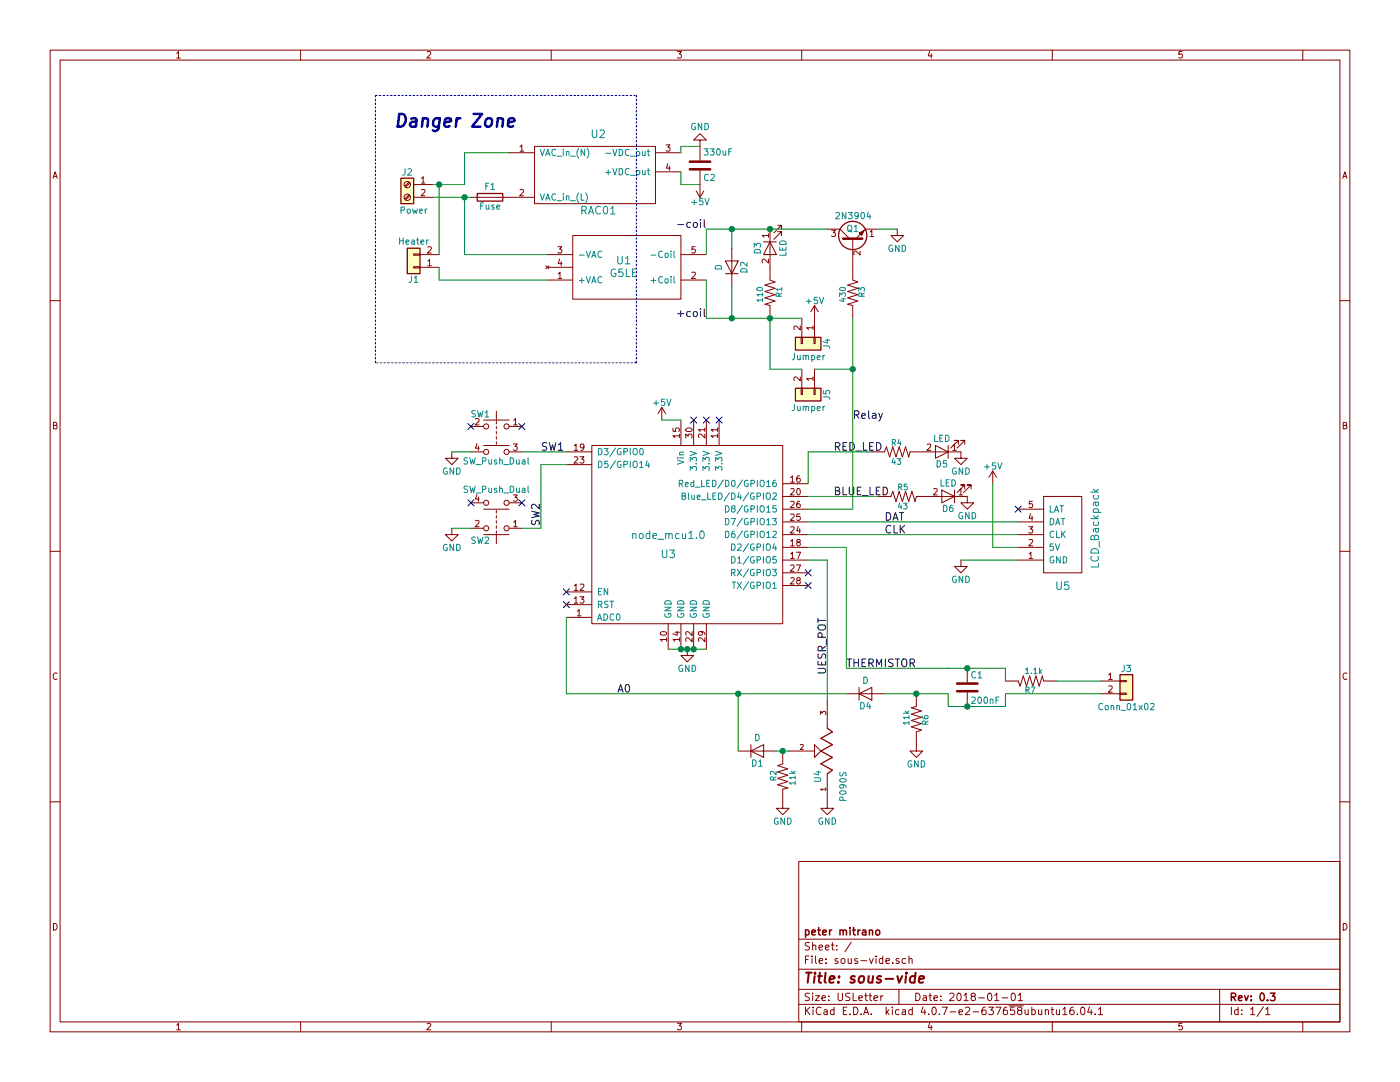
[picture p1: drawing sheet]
EESchema Schematic File Version 2
LIBS:power
LIBS:device
LIBS:switches
LIBS:relays
LIBS:motors
LIBS:transistors
LIBS:conn
LIBS:linear
LIBS:regul
LIBS:74xx
LIBS:cmos4000
LIBS:adc-dac
LIBS:memory
LIBS:xilinx
LIBS:microcontrollers
LIBS:dsp
LIBS:microchip
LIBS:analog_switches
LIBS:motorola
LIBS:texas
LIBS:intel
LIBS:audio
LIBS:interface
LIBS:digital-audio
LIBS:philips
LIBS:display
LIBS:cypress
LIBS:siliconi
LIBS:opto
LIBS:atmel
LIBS:contrib
LIBS:valves
LIBS:misc
LIBS:nodemcu
LIBS:sensors
LIBS:NodeMCU_TEMPLATE
LIBS:SparkFun-Aesthetics
LIBS:SparkFun-Batteries
LIBS:SparkFun-Boards
LIBS:SparkFun-Capacitors
LIBS:SparkFun-Clocks
LIBS:SparkFun-Coils
LIBS:SparkFun-Connectors
LIBS:SparkFun-DiscreteSemi
LIBS:SparkFun-Displays
LIBS:SparkFun-Electromechanical
LIBS:SparkFun-Fuses
LIBS:SparkFun-GPS
LIBS:SparkFun-Hardware
LIBS:SparkFun-IC-Amplifiers
LIBS:SparkFun-IC-Comms
LIBS:SparkFun-IC-Conversion
LIBS:SparkFun-IC-Logic
LIBS:SparkFun-IC-Memory
LIBS:SparkFun-IC-Microcontroller
LIBS:SparkFun-IC-Power
LIBS:SparkFun-IC-Special-Function
LIBS:SparkFun-Jumpers
LIBS:SparkFun-LED
LIBS:SparkFun-PowerSymbols
LIBS:SparkFun-Resistors
LIBS:SparkFun-RF
LIBS:SparkFun-Sensors
LIBS:SparkFun-Switches
LIBS:rac01
LIBS:g5le
LIBS:node_mcu1
LIBS:lcd_backpack
LIBS:P090S-04F20BR10K
LIBS:sous-vide-cache
EELAYER 25 0
EELAYER END
$Descr USLetter 11000 8500
encoding utf-8
Sheet 1 1
Title "sous-vide"
Date "2018-01-01"
Rev "0.3"
Comp "peter mitrano"
Comment1 ""
Comment2 ""
Comment3 ""
Comment4 ""
$EndDescr
$Comp
L SW_Push_Dual SW2
U 1 1
P 3900 4150
F 0 "SW2" H 3950 4250 50  0000 L CNN
F 1 "SW_Push_Dual" H 3900 3850 50  0000 C CNN
F 2 "Buttons_Switches_THT:SW_TH_Tactile_Omron_B3F-10xx" H 3900 4350 50  0001 C CNN
F 3 "http://omronfs.omron.com/en_US/ecb/products/pdf/en-b3f.pdf" H 3900 4350 50  0001 C CNN
F 4 "SW400-ND" H 3900 4150 60  0001 C CNN "Part #"
	1    3900 4150
	-1   0    0    1   
$EndComp
$Comp
L SW_Push_Dual SW1
U 1 1
P 3900 3350
F 0 "SW1" H 3950 3450 50  0000 L CNN
F 1 "SW_Push_Dual" H 3900 3080 50  0000 C CNN
F 2 "Buttons_Switches_THT:SW_TH_Tactile_Omron_B3F-10xx" H 3900 3550 50  0001 C CNN
F 3 "http://omronfs.omron.com/en_US/ecb/products/pdf/en-b3f.pdf" H 3900 3550 50  0001 C CNN
F 4 "SW400-ND" H 3900 3350 60  0001 C CNN "Part #"
	1    3900 3350
	-1   0    0    -1  
$EndComp
$Comp
L RAC01 U2
U 1 1
P 4650 1350
F 0 "U2" H 4700 1650 60  0000 C CNN
F 1 "RAC01" H 4700 1050 60  0000 C CNN
F 2 "custom:RAC01-05SC" H 4650 1350 60  0001 C CNN
F 3 "https://www.recom-power.com/pdf/Powerline-AC-DC/RAC01_02-SC.pdf" H 4650 1350 60  0001 C CNN
	1    4650 1350
	1    0    0    -1  
$EndComp
$Comp
L Screw_Terminal_01x02 J2
U 1 1
P 3200 1450
F 0 "J2" H 3200 1550 50  0000 C CNN
F 1 "Power" H 3150 1250 50  0000 C CNN
F 2 "custom:NC6-P108-02" H 3200 1450 50  0001 C CNN
F 3 "" H 3200 1450 50  0001 C CNN
	1    3200 1450
	-1   0    0    -1  
$EndComp
$Comp
L GND #PWR01
U 1 1
P 7550 4400
F 0 "#PWR01" H 7550 4150 50  0001 C CNN
F 1 "GND" H 7550 4250 50  0000 C CNN
F 2 "" H 7550 4400 50  0001 C CNN
F 3 "" H 7550 4400 50  0001 C CNN
	1    7550 4400
	-1   0    0    -1  
$EndComp
$Comp
L GND #PWR02
U 1 1
P 6500 6300
F 0 "#PWR02" H 6500 6050 50  0001 C CNN
F 1 "GND" H 6500 6150 50  0000 C CNN
F 2 "" H 6500 6300 50  0001 C CNN
F 3 "" H 6500 6300 50  0001 C CNN
	1    6500 6300
	-1   0    0    -1  
$EndComp
$Comp
L GND #PWR03
U 1 1
P 6150 6300
F 0 "#PWR03" H 6150 6050 50  0001 C CNN
F 1 "GND" H 6150 6150 50  0000 C CNN
F 2 "" H 6150 6300 50  0001 C CNN
F 3 "" H 6150 6300 50  0001 C CNN
	1    6150 6300
	-1   0    0    -1  
$EndComp
$Comp
L RESISTOR0402 R2
U 1 1
P 6150 6100
F 0 "R2" H 6100 6150 45  0000 L BNN
F 1 "11k" H 6100 6000 45  0000 L BNN
F 2 "Resistors_THT:R_Axial_DIN0207_L6.3mm_D2.5mm_P10.16mm_Horizontal" H 6150 6250 20  0001 C CNN
F 3 "" H 6150 6100 60  0001 C CNN
F 4 " " H 6150 6300 60  0000 C CNN "Field4"
	1    6150 6100
	0    -1   1    0   
$EndComp
$Comp
L GND #PWR04
U 1 1
P 7200 5850
F 0 "#PWR04" H 7200 5600 50  0001 C CNN
F 1 "GND" H 7200 5700 50  0000 C CNN
F 2 "" H 7200 5850 50  0001 C CNN
F 3 "" H 7200 5850 50  0001 C CNN
	1    7200 5850
	-1   0    0    -1  
$EndComp
$Comp
L RESISTOR0402 R6
U 1 1
P 7200 5650
F 0 "R6" H 7150 5700 45  0000 L BNN
F 1 "11k" H 7150 5550 45  0000 L BNN
F 2 "Resistors_THT:R_Axial_DIN0207_L6.3mm_D2.5mm_P10.16mm_Horizontal" H 7200 5800 20  0001 C CNN
F 3 "" H 7200 5650 60  0001 C CNN
F 4 " " H 7200 5850 60  0000 C CNN "Field4"
	1    7200 5650
	0    1    -1   0   
$EndComp
$Comp
L 2N3904 Q1
U 1 1
P 6700 1900
F 0 "Q1" V 6800 1850 50  0000 L CNN
F 1 "2N3904" V 6900 1750 50  0000 L CNN
F 2 "TO_SOT_Packages_THT:TO-92_Molded_Narrow" H 6900 1825 50  0001 L CIN
F 3 "https://www.fairchildsemi.com/datasheets/MM/MMBT3904.pdf" H 6700 1900 50  0001 L CNN
	1    6700 1900
	0    -1   -1   0   
$EndComp
$Comp
L GND #PWR05
U 1 1
P 7050 1800
F 0 "#PWR05" H 7050 1550 50  0001 C CNN
F 1 "GND" H 7050 1650 50  0000 C CNN
F 2 "" H 7050 1800 50  0001 C CNN
F 3 "" H 7050 1800 50  0001 C CNN
	1    7050 1800
	1    0    0    -1  
$EndComp
$Comp
L GND #PWR06
U 1 1
P 7550 3550
F 0 "#PWR06" H 7550 3300 50  0001 C CNN
F 1 "GND" H 7550 3400 50  0000 C CNN
F 2 "" H 7550 3550 50  0001 C CNN
F 3 "" H 7550 3550 50  0001 C CNN
	1    7550 3550
	1    0    0    -1  
$EndComp
$Comp
L D D1
U 1 1
P 5950 5900
F 0 "D1" H 5950 6000 50  0000 C CNN
F 1 "D" H 5950 5800 50  0000 C CNN
F 2 "Diodes_THT:D_DO-35_SOD27_P7.62mm_Horizontal" H 5950 5900 50  0001 C CNN
F 3 "https://www.fairchildsemi.com/datasheets/1N/1N914.pdf" H 5950 5900 50  0001 C CNN
F 4 "1N4148FS-ND" H 5950 5900 60  0001 C CNN "Part #"
	1    5950 5900
	1    0    0    1   
$EndComp
$Comp
L RESISTOR0402 R1
U 1 1
P 6050 2300
F 0 "R1" H 6000 2350 45  0000 L BNN
F 1 "110" H 6000 2200 45  0000 L BNN
F 2 "Resistors_THT:R_Axial_DIN0207_L6.3mm_D2.5mm_P10.16mm_Horizontal" H 6050 2450 20  0001 C CNN
F 3 "" H 6050 2300 60  0001 C CNN
F 4 " " H 6050 2500 60  0000 C CNN "Field4"
	1    6050 2300
	0    1    1    0   
$EndComp
$Comp
L RESISTOR0402 R4
U 1 1
P 7050 3550
F 0 "R4" H 7000 3600 45  0000 L BNN
F 1 "43" H 7000 3450 45  0000 L BNN
F 2 "Resistors_THT:R_Axial_DIN0207_L6.3mm_D2.5mm_P10.16mm_Horizontal" H 7050 3700 20  0001 C CNN
F 3 "" H 7050 3550 60  0001 C CNN
F 4 " " H 7050 3750 60  0000 C CNN "Field4"
	1    7050 3550
	1    0    0    -1  
$EndComp
$Comp
L RESISTOR0402 R5
U 1 1
P 7100 3900
F 0 "R5" H 7050 3950 45  0000 L BNN
F 1 "43" H 7050 3800 45  0000 L BNN
F 2 "Resistors_THT:R_Axial_DIN0207_L6.3mm_D2.5mm_P10.16mm_Horizontal" H 7100 4050 20  0001 C CNN
F 3 "" H 7100 3900 60  0001 C CNN
F 4 " " H 7100 4100 60  0000 C CNN "Field4"
	1    7100 3900
	1    0    0    -1  
$EndComp
$Comp
L LED D6
U 1 1
P 7450 3900
F 0 "D6" H 7450 4000 50  0000 C CNN
F 1 "LED" H 7450 3800 50  0000 C CNN
F 2 "LEDs:LED_D5.0mm" H 7450 3900 50  0001 C CNN
F 3 "http://www.lumex.com/content/files/ProductAttachment/SSL-LX5093ID.pdf" H 7450 3900 50  0001 C CNN
F 4 "67-1105-ND" H 7450 3900 60  0001 C CNN "Part #"
	1    7450 3900
	-1   0    0    1   
$EndComp
$Comp
L GND #PWR07
U 1 1
P 7600 3900
F 0 "#PWR07" H 7600 3650 50  0001 C CNN
F 1 "GND" H 7600 3750 50  0000 C CNN
F 2 "" H 7600 3900 50  0001 C CNN
F 3 "" H 7600 3900 50  0001 C CNN
	1    7600 3900
	1    0    0    -1  
$EndComp
$Comp
L GND #PWR08
U 1 1
P 5500 1150
F 0 "#PWR08" H 5500 900 50  0001 C CNN
F 1 "GND" H 5500 1000 50  0000 C CNN
F 2 "" H 5500 1150 50  0001 C CNN
F 3 "" H 5500 1150 50  0001 C CNN
	1    5500 1150
	1    0    0    1   
$EndComp
NoConn ~ 8000 4000
$Comp
L LED D5
U 1 1
P 7400 3550
F 0 "D5" H 7400 3650 50  0000 C CNN
F 1 "LED" H 7400 3450 50  0000 C CNN
F 2 "LEDs:LED_D5.0mm" H 7400 3550 50  0001 C CNN
F 3 "http://www.lumex.com/content/files/ProductAttachment/SSL-LX5093ID.pdf" H 7400 3550 50  0001 C CNN
F 4 "67-1105-ND" H 7400 3550 60  0001 C CNN "Part #"
	1    7400 3550
	-1   0    0    1   
$EndComp
$Comp
L LED D3
U 1 1
P 6050 1950
F 0 "D3" H 6050 2050 50  0000 C CNN
F 1 "LED" H 6050 1850 50  0000 C CNN
F 2 "LEDs:LED_D5.0mm" H 6050 1950 50  0001 C CNN
F 3 "http://www.lumex.com/content/files/ProductAttachment/SSL-LX5093ID.pdf" H 6050 1950 50  0001 C CNN
F 4 "67-1105-ND" H 6050 1950 60  0001 C CNN "Part #"
	1    6050 1950
	0    -1   1    0   
$EndComp
$Comp
L D D2
U 1 1
P 5750 2100
F 0 "D2" H 5750 2200 50  0000 C CNN
F 1 "D" H 5750 2000 50  0000 C CNN
F 2 "Diodes_THT:D_DO-35_SOD27_P7.62mm_Horizontal" H 5750 2100 50  0001 C CNN
F 3 "https://www.fairchildsemi.com/datasheets/1N/1N914.pdf" H 5750 2100 50  0001 C CNN
F 4 "1N4148FS-ND" H 5750 2100 60  0001 C CNN "Part #"
	1    5750 2100
	0    1    -1   0   
$EndComp
$Comp
L +5V #PWR09
U 1 1
P 5500 1450
F 0 "#PWR09" H 5500 1300 50  0001 C CNN
F 1 "+5V" H 5500 1590 50  0000 C CNN
F 2 "" H 5500 1450 50  0001 C CNN
F 3 "" H 5500 1450 50  0001 C CNN
	1    5500 1450
	1    0    0    1   
$EndComp
$Comp
L Conn_01x02 J1
U 1 1
P 3250 2100
F 0 "J1" H 3250 2200 50  0000 C CNN
F 1 "Heater" H 3250 1900 50  0000 C CNN
F 2 "custom:NC6-P108-02" H 3250 2100 50  0001 C CNN
F 3 "" H 3250 2100 50  0001 C CNN
	1    3250 2100
	-1   0    0    1   
$EndComp
$Comp
L Conn_01x02 J3
U 1 1
P 8850 5350
F 0 "J3" H 8850 5450 50  0000 C CNN
F 1 "Conn_01x02" H 8850 5150 50  0000 C CNN
F 2 "Pin_Headers:Pin_Header_Straight_1x02_Pitch2.54mm" H 8850 5350 50  0001 C CNN
F 3 "" H 8850 5350 50  0001 C CNN
	1    8850 5350
	1    0    0    -1  
$EndComp
$Comp
L LCD_Backpack U5
U 1 1
P 8350 4200
F 0 "U5" V 8750 4200 60  0000 C CNN
F 1 "LCD_Backpack" H 8300 3950 60  0000 C CNN
F 2 "Pin_Headers:Pin_Header_Straight_1x05_Pitch2.54mm" H 8200 4450 60  0001 C CNN
F 3 "" H 8200 4450 60  0001 C CNN
	1    8350 4200
	0    -1   1    0   
$EndComp
$Comp
L P090S-04F20BR10K U4
U 1 1
P 6500 5900
F 0 "U4" H 6250 5950 50  0000 L BNN
F 1 "P090S" H 6100 5750 50  0000 L BNN
F 2 "custom:P090S-THT_MNT" H 6500 5900 50  0001 L BNN
F 3 "P090S-04F20BR10K" H 6500 5900 50  0001 L BNN
F 4 "Good" H 6500 5900 50  0001 L BNN "Field4"
F 5 "Res Conductive Plastic POT 10K Ohm 20% 0.03W 1(Elec)/1(Mech)Turn 6mm (11.4 X 12.65 X 23mm) Pin Bracket Mount/Through ..." H 6500 5900 50  0001 L BNN "Field5"
F 6 "0.40 USD" H 6500 5900 50  0001 L BNN "Field6"
F 7 "None" H 6500 5900 50  0001 L BNN "Field7"
F 8 "TT Electronics/BI" H 6500 5900 50  0001 L BNN "Field8"
	1    6500 5900
	0    -1   -1   0   
$EndComp
$Comp
L GND #PWR010
U 1 1
P 5400 5100
F 0 "#PWR010" H 5400 4850 50  0001 C CNN
F 1 "GND" H 5400 4950 50  0000 C CNN
F 2 "" H 5400 5100 50  0001 C CNN
F 3 "" H 5400 5100 50  0001 C CNN
	1    5400 5100
	1    0    0    -1  
$EndComp
$Comp
L GND #PWR011
U 1 1
P 3550 3550
F 0 "#PWR011" H 3550 3300 50  0001 C CNN
F 1 "GND" H 3550 3400 50  0000 C CNN
F 2 "" H 3550 3550 50  0001 C CNN
F 3 "" H 3550 3550 50  0001 C CNN
	1    3550 3550
	1    0    0    -1  
$EndComp
$Comp
L GND #PWR012
U 1 1
P 3550 4150
F 0 "#PWR012" H 3550 3900 50  0001 C CNN
F 1 "GND" H 3550 4000 50  0000 C CNN
F 2 "" H 3550 4150 50  0001 C CNN
F 3 "" H 3550 4150 50  0001 C CNN
	1    3550 4150
	1    0    0    -1  
$EndComp
NoConn ~ 4100 3950
NoConn ~ 3700 3950
NoConn ~ 3700 3350
NoConn ~ 4100 3350
NoConn ~ 4450 4650
NoConn ~ 4450 4750
NoConn ~ 6350 4600
NoConn ~ 6350 4500
$Comp
L +5V #PWR013
U 1 1
P 5200 3300
F 0 "#PWR013" H 5200 3150 50  0001 C CNN
F 1 "+5V" H 5200 3440 50  0000 C CNN
F 2 "" H 5200 3300 50  0001 C CNN
F 3 "" H 5200 3300 50  0001 C CNN
	1    5200 3300
	1    0    0    -1  
$EndComp
$Comp
L +5V #PWR014
U 1 1
P 6400 2500
F 0 "#PWR014" H 6400 2350 50  0001 C CNN
F 1 "+5V" H 6400 2640 50  0000 C CNN
F 2 "" H 6400 2500 50  0001 C CNN
F 3 "" H 6400 2500 50  0001 C CNN
	1    6400 2500
	1    0    0    -1  
$EndComp
$Comp
L +5V #PWR015
U 1 1
P 7800 3800
F 0 "#PWR015" H 7800 3650 50  0001 C CNN
F 1 "+5V" H 7800 3940 50  0000 C CNN
F 2 "" H 7800 3800 50  0001 C CNN
F 3 "" H 7800 3800 50  0001 C CNN
	1    7800 3800
	1    0    0    -1  
$EndComp
Text Label 6950 4100 0    60   ~ 0
DAT
Text Label 6950 4200 0    60   ~ 0
CLK
$Comp
L D D4
U 1 1
P 6800 5450
F 0 "D4" H 6800 5550 50  0000 C CNN
F 1 "D" H 6800 5350 50  0000 C CNN
F 2 "Diodes_THT:D_DO-35_SOD27_P7.62mm_Horizontal" H 6800 5450 50  0001 C CNN
F 3 "https://www.fairchildsemi.com/datasheets/1N/1N914.pdf" H 6800 5450 50  0001 C CNN
F 4 "1N4148FS-ND" H 6800 5450 60  0001 C CNN "Part #"
	1    6800 5450
	1    0    0    1   
$EndComp
Text Notes 3100 1000 0    100  Italic 20
Danger Zone
Text Label 4850 5450 0    60   ~ 0
A0
Text Label 4250 3550 0    60   ~ 0
SW1
Text Label 4250 3950 3    60   ~ 0
SW2
$Comp
L G5LE U1
U 1 1
P 4900 2450
F 0 "U1" H 4900 2050 60  0000 C CNN
F 1 "G5LE" H 4900 2150 60  0000 C CNN
F 2 "Relays_THT:Relay_SPDT_OMRON-G5LE-1" H 4900 2450 60  0001 C CNN
F 3 "https://media.digikey.com/pdf/Data%20Sheets/Omron%20PDFs/G5LE-E_G.pdf" H 4900 2450 60  0001 C CNN
	1    4900 2450
	-1   0    0    1   
$EndComp
Text Label 6550 3550 0    60   ~ 0
RED_LED
Text Label 6550 3900 0    60   ~ 0
BLUE_LED
Text Label 6650 5250 0    60   ~ 0
THERMISTOR
Text Label 6500 5300 1    60   ~ 0
UESR_POT
$Comp
L node_mcu1.0 U3
U 1 1
P 5400 4200
F 0 "U3" H 5250 4050 60  0000 C CNN
F 1 "node_mcu1.0" H 5250 4200 60  0000 C CNN
F 2 "custom:NodeMCU_1_0" H 5150 4150 60  0001 C CNN
F 3 "" H 5150 4150 60  0001 C CNN
	1    5400 4200
	1    0    0    -1  
$EndComp
NoConn ~ 5450 3300
NoConn ~ 5550 3300
NoConn ~ 5650 3300
$Comp
L C C1
U 1 1
P 7600 5400
F 0 "C1" H 7625 5500 50  0000 L CNN
F 1 "200nF" H 7625 5300 50  0000 L CNN
F 2 "Capacitors_THT:C_Disc_D4.3mm_W1.9mm_P5.00mm" H 7638 5250 50  0001 C CNN
F 3 "" H 7600 5400 50  0001 C CNN
	1    7600 5400
	1    0    0    -1  
$EndComp
$Comp
L RESISTOR0402 R7
U 1 1
P 8100 5350
F 0 "R7" H 8050 5400 45  0000 L BNN
F 1 "1.1k" H 8050 5250 45  0000 L BNN
F 2 "Resistors_THT:R_Axial_DIN0207_L6.3mm_D2.5mm_P10.16mm_Horizontal" H 8100 5500 20  0001 C CNN
F 3 "" H 8100 5350 60  0001 C CNN
F 4 " " H 8100 5550 60  0000 C CNN "Field4"
	1    8100 5350
	1    0    0    1   
$EndComp
$Comp
L Conn_01x02 J5
U 1 1
P 6400 3100
F 0 "J5" H 6400 3200 50  0000 C CNN
F 1 "Jumper" V 6500 3050 50  0000 C CNN
F 2 "Pin_Headers:Pin_Header_Straight_1x02_Pitch2.54mm" H 6400 3100 50  0001 C CNN
F 3 "" H 6400 3100 50  0001 C CNN
	1    6400 3100
	0    1    1    0   
$EndComp
$Comp
L Conn_01x02 J4
U 1 1
P 6400 2700
F 0 "J4" H 6400 2800 50  0000 C CNN
F 1 "Jumper" V 6500 2650 50  0000 C CNN
F 2 "Pin_Headers:Pin_Header_Straight_1x02_Pitch2.54mm" H 6400 2700 50  0001 C CNN
F 3 "" H 6400 2700 50  0001 C CNN
	1    6400 2700
	0    1    1    0   
$EndComp
$Comp
L Fuse F1
U 1 1
P 3850 1550
F 0 "F1" V 3930 1550 50  0000 C CNN
F 1 "Fuse" V 3775 1550 50  0000 C CNN
F 2 "custom:Fuse_Holder_65600001009" V 3780 1550 50  0001 C CNN
F 3 "" H 3850 1550 50  0001 C CNN
	1    3850 1550
	0    1    -1   0   
$EndComp
$Comp
L C C2
U 1 1
P 5500 1300
F 0 "C2" H 5525 1400 50  0000 L CNN
F 1 "330uF" H 5525 1200 50  0000 L CNN
F 2 "Capacitors_THT:CP_Radial_D8.0mm_P3.50mm" H 5538 1150 50  0001 C CNN
F 3 "" H 5500 1300 50  0001 C CNN
	1    5500 1300
	1    0    0    1   
$EndComp
$Comp
L RESISTOR0402 R3
U 1 1
P 6700 2300
F 0 "R3" H 6650 2350 45  0000 L BNN
F 1 "430" H 6650 2200 45  0000 L BNN
F 2 "Resistors_THT:R_Axial_DIN0207_L6.3mm_D2.5mm_P10.16mm_Horizontal" H 6700 2450 20  0001 C CNN
F 3 "" H 6700 2300 60  0001 C CNN
F 4 " " H 6700 2500 60  0000 C CNN "Field4"
	1    6700 2300
	0    1    1    0   
$EndComp
Text Label 6700 3300 0    60   ~ 0
Relay
Text Label 5550 2500 2    60   ~ 0
+coil
Text Label 5550 1800 2    60   ~ 0
-coil
Wire Wire Line
	6950 5450 7450 5450
Connection ~ 7200 5450
Wire Wire Line
	6100 5900 6200 5900
Wire Wire Line
	3550 3550 3700 3550
Wire Wire Line
	3550 4150 3700 4150
Wire Wire Line
	4100 3550 4450 3550
Wire Wire Line
	6350 3550 6350 3800
Wire Wire Line
	7800 4300 8000 4300
Wire Wire Line
	8000 4400 7550 4400
Wire Wire Line
	6350 3550 6850 3550
Wire Wire Line
	6900 3900 6350 3900
Wire Wire Line
	6500 4400 6500 5500
Wire Wire Line
	7800 3800 7800 4300
Wire Wire Line
	5200 3300 5350 3300
Wire Wire Line
	6650 4300 6650 5250
Connection ~ 6150 5900
Wire Wire Line
	4450 5450 6650 5450
Wire Wire Line
	4450 5450 4450 4850
Wire Wire Line
	5800 5900 5800 5450
Connection ~ 5800 5450
Wire Notes Line
	2950 2850 2950 750 
Wire Notes Line
	2950 750  5000 750 
Wire Notes Line
	5000 2850 2950 2850
Wire Wire Line
	6500 4400 6350 4400
Wire Wire Line
	6650 4300 6350 4300
Wire Wire Line
	6350 4200 8000 4200
Wire Wire Line
	6350 4100 8000 4100
Wire Wire Line
	6700 4000 6350 4000
Wire Wire Line
	3400 1450 3650 1450
Wire Wire Line
	5250 5100 5550 5100
Connection ~ 5350 5100
Connection ~ 5400 5100
Connection ~ 5450 5100
Wire Wire Line
	4100 4150 4250 4150
Wire Wire Line
	4250 4150 4250 3650
Wire Wire Line
	4250 3650 4450 3650
Wire Wire Line
	6650 5250 7900 5250
Wire Wire Line
	7900 5250 7900 5350
Wire Wire Line
	7450 5550 7900 5550
Wire Wire Line
	7900 5550 7900 5450
Wire Wire Line
	7450 5450 7450 5550
Connection ~ 7600 5550
Wire Wire Line
	7450 5250 7450 5250
Connection ~ 7600 5250
Wire Wire Line
	7900 5450 8650 5450
Wire Wire Line
	8300 5350 8650 5350
Wire Wire Line
	5750 2250 5750 2500
Wire Wire Line
	5550 2500 6300 2500
Connection ~ 6050 2500
Wire Wire Line
	5750 1800 5750 1950
Connection ~ 6050 1800
Connection ~ 5750 2500
Connection ~ 5750 1800
Wire Wire Line
	6900 1800 7050 1800
Wire Wire Line
	5500 1450 5350 1450
Wire Wire Line
	5350 1450 5350 1350
Wire Wire Line
	5500 1150 5350 1150
Wire Wire Line
	5350 1150 5350 1200
Wire Wire Line
	3400 1550 3700 1550
Wire Wire Line
	4300 2200 3450 2200
Wire Wire Line
	3450 2200 3450 2100
Wire Wire Line
	5550 1800 5550 2000
Wire Notes Line
	5000 750  5000 2850
Wire Wire Line
	5550 1800 6500 1800
Wire Wire Line
	5550 2500 5550 2200
Wire Wire Line
	6700 2500 6700 4000
Wire Wire Line
	6300 2900 6050 2900
Wire Wire Line
	6050 2900 6050 2500
Wire Wire Line
	6400 2900 6700 2900
Connection ~ 6700 2900
Wire Wire Line
	3650 1450 3650 1200
Wire Wire Line
	3650 1200 4000 1200
Connection ~ 3650 1550
Wire Wire Line
	4300 2000 3650 2000
Wire Wire Line
	3650 2000 3650 1550
Wire Wire Line
	3450 2000 3450 1450
Connection ~ 3450 1450
$EndSCHEMATC
